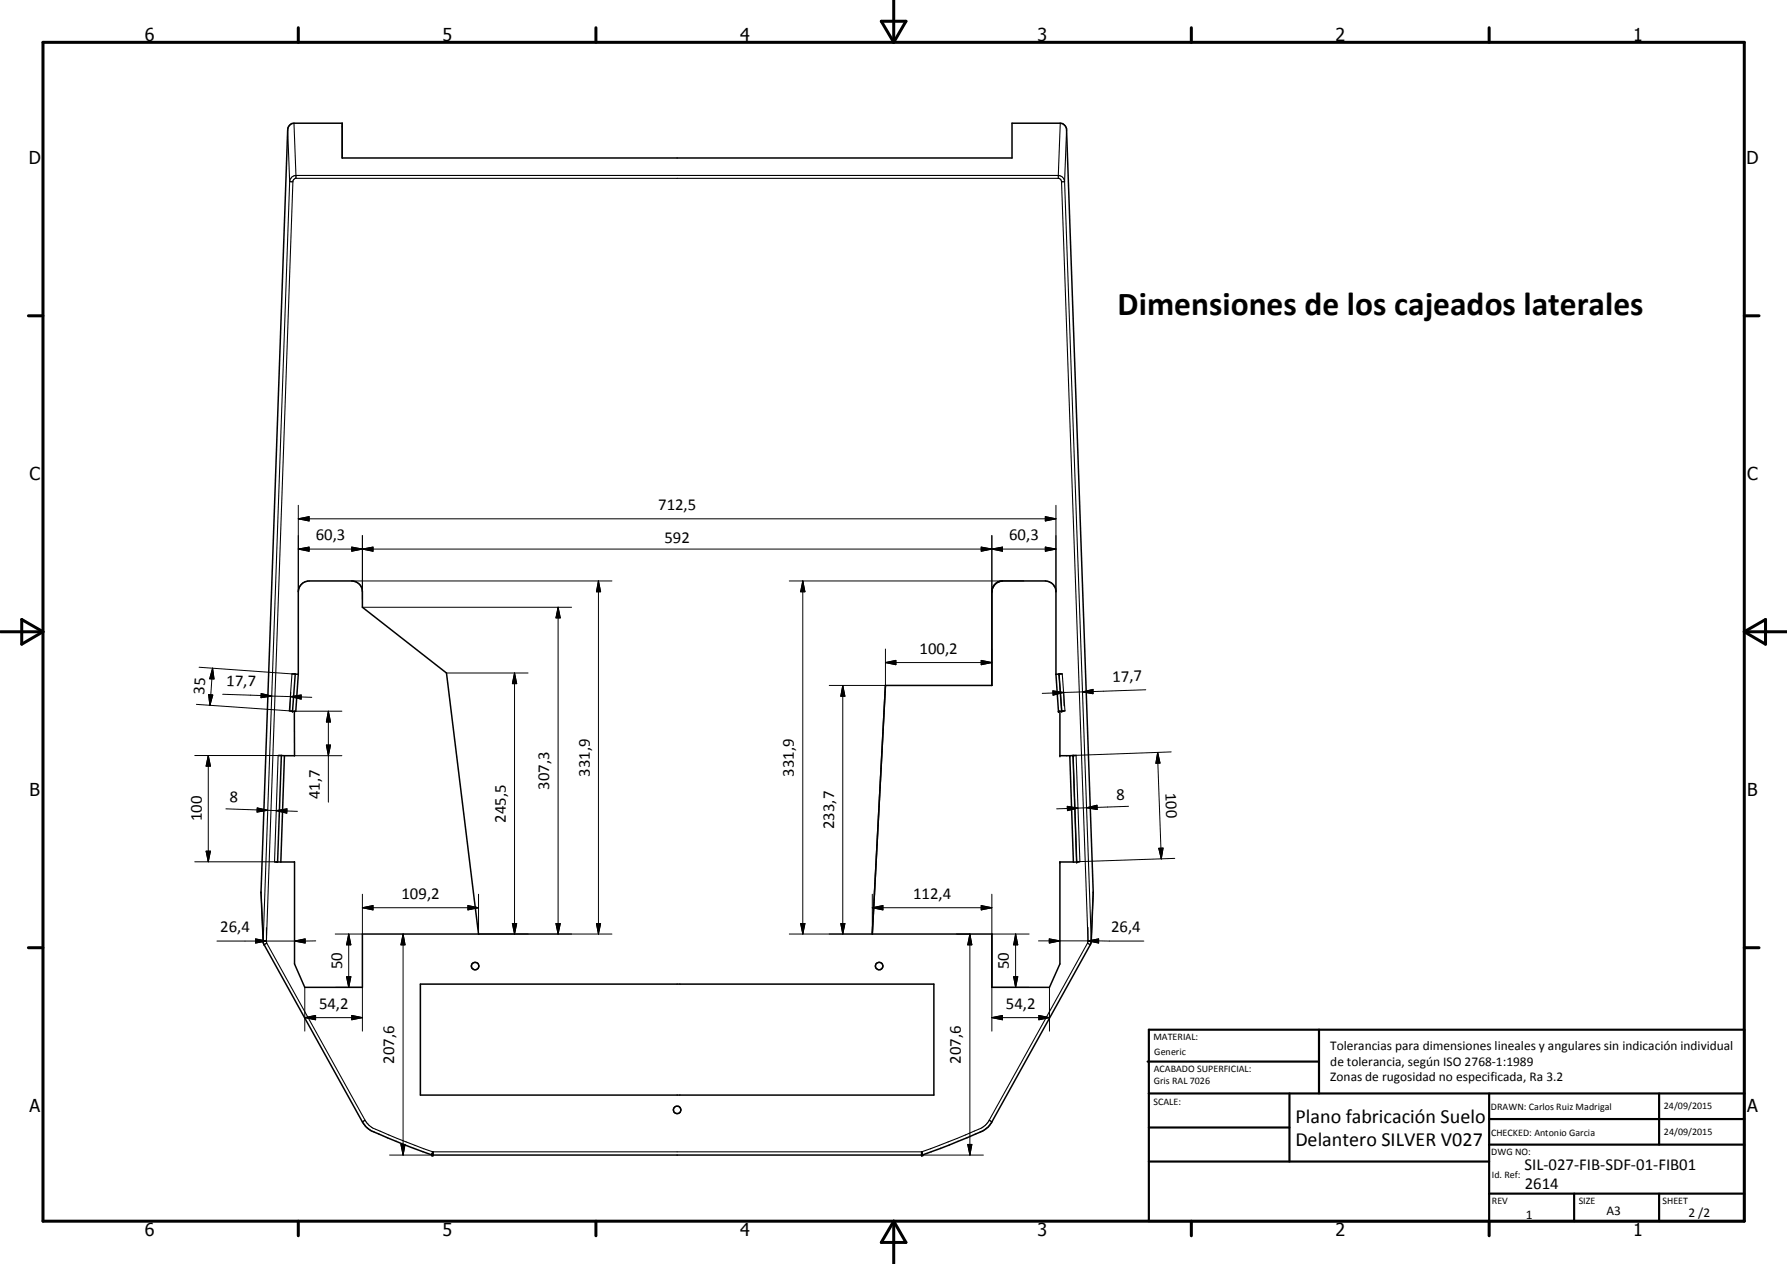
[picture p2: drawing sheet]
<svg xmlns="http://www.w3.org/2000/svg" width="420mm" height="297mm" viewBox="0 0 420 297" stroke-linecap="round" stroke-linejoin="round" font-family="sans-serif">
<g fill="#000">
<circle cx="249" cy="158.4" r=".18"/>
<circle cx="68.8" cy="167.1" r=".18"/>
<circle cx="248.9" cy="167.2" r=".18"/>
<circle cx="249.2" cy="177.6" r=".18"/>
<circle cx="249.6" cy="167.1" r=".18"/>
<circle cx="251.5" cy="177.6" r=".18"/>
<circle cx="252.3" cy="177.5" r=".18"/>
<circle cx="249.2" cy="202.6" r=".18"/>
<circle cx="253.1" cy="202.6" r=".18"/>
<circle cx="101.5" cy="271.4" r=".18"/>
<circle cx="101.8" cy="271.4" r=".18"/>
<circle cx="216.7" cy="271.4" r=".18"/>
<circle cx="216.9" cy="271.4" r=".18"/>
</g>
<g fill="none" stroke="#000" stroke-width=".35">
<path d="M68.7 158.4h.7M69.4 158.4l.7 .1M69.4 158.4l-.6 8.7M70.1 158.5v-19.4a2.59 2.59 0 0 1 2.6-2.6h10a2.52 2.52 0 0 1 2.5 2.6v3.6l19.8 15.5 7.5 61.3h-27.3v12.5h-13.5l-2.5-5.5v-23.9l-4.7-.1M70.1 158.5l-.6 8.7-.7-.1M248.3 158.5v-19.4a2.51 2.51 0 0 0-2.5-2.6h-10.1a2.59 2.59 0 0 0-2.5 2.6v22h-25l-3.1 58.4h28.1v12.5h13.5l2.5-5.5v-23.9h3.2M248.3 158.5l.6 8.7M249 158.4l-.7 .1M249 158.4l.6 8.7M249.8 158.4h-.8M65.4 177.5h.8M66.2 177.5l-.9 25.1"/>
<path d="M66.2 177.5l.7 .1M66.9 177.6l-.9 25M68 167l.8 .1M69.2 167.1v10.5h-2.3M248.9 167.2l.3-.1v10.5h2.3M249.6 167.1l-.7 .1M250.4 167l-.8 .1M251.5 177.6l.9 25h.7M252.3 177.5l.8 25.1M252.3 177.5l-.8 .1M253 177.5h-.7M253.9 202.5l-.8 .1"/>
<path d="M98.8 231.3h120.8v26h-120.8zM101.8 271.4h-.2a140.8 140.8 0 0 1-13.8-5.5 5.2 5.2 0 0 1-2.6-2.2l-23.3-42.2-.5-11.9 6.2-179a1.58 1.58 0 0 1 1.5-1.6h11.4v8.1h157.4v-8.1h11.4a1.58 1.58 0 0 1 1.5 1.6l6.2 179-.4 11.7-.2 .7-23.2 41.7a5.6 5.6 0 0 1-2.8 2.4l-7.2 3-6.5 2.3M101.8 271.4h114.9M101.8 270.7v.7M216.7 270.7v.7"/>
<circle cx="111.7" cy="227" r=".87"/>
<circle cx="206.7" cy="227" r=".88"/>
<circle cx="159.2" cy="260.8" r=".88"/>
</g>
<g fill="none" stroke="#000" stroke-width=".25">
<path d="M67.6 30.6l.5 12.1M69.1 29l.5 12.2M249.3 29l-.5 12.2M250.8 30.6l-.5 12.1M68.1 42.7h.8M68.1 42.7l-6.2 178.4M68.9 42.7l.2-.5 .3-.3h179.6l.5 .4 .1 .4M68.9 42.7l-6.3 178.4M69.6 41.2h179.2M69.6 41.2v.7M69.6 41.2a1.52 1.52 0 0 0-1.5 1.5M248.8 41.2v.7"/>
<path d="M248.8 41.2a1.52 1.52 0 0 1 1.5 1.5M249.6 42.7l6.2 178.4M250.3 42.7h-.7M250.3 42.7l6.3 178.4M233.2 139.1h.1M68.7 158.4l-.7 8.6M249 158.4l.6 8.7M249.8 158.4l.6 8.6M65.4 177.5l-.9 25M252.3 177.5l.8 25.1M253 177.5l.9 25M61.4 209.6l.5 11.5"/>
<path d="M257 209.6l-.4 11.5M61.9 221.1h.7M61.9 221.1v.2M62.1 222h.1M62.6 221.1l.1 .6M62.7 221.7l23.1 41.6M62.7 221.7l-.6 .3M255.7 221.7l-23.1 41.6M255.7 221.7l.6 .3M255.8 221.1l-.1 .6M255.8 221.1h.8M256.3 222h.1"/>
<path d="M256.6 221.1v.2M85.8 263.3a5.3 5.3 0 0 0 2 1.9l5.6 2.3 8.4 3.2M85.8 263.3l-.6 .4M101.5 271.4h.1M101.7 270.8l-.2 .6M101.7 270.8l-.1 .3M101.8 270.7h.1M101.8 270.7h114.9M101.8 270.7v.7M101.8 270.7l-.1 .1M216.7 270.7h.1M216.7 270.7v.7"/>
<path d="M216.7 270.7v.1M216.7 270.8l.2 .6M216.7 270.8l.2 .4M216.9 271.4h.1M232.6 263.3l-1.3 1.4a116.4 116.4 0 0 1-14.6 6M232.6 263.3l.6 .3M233.2 263.6v.1"/>
</g>
<g fill="none" stroke="#000" stroke-width=".71">
<path d="M10.1 9.9h400v277.1h-400zM70.1 6.5v3.4M140.1 6.5v3.4M207.2 5h5.8l-2.9 4.9zM210.1 0v9.9M280.1 6.5v3.4M350.1 6.5v3.4M6.7 74.2h3.4M410.1 74.2h3.5M.1 148.5h10M5.1 145.6l5 2.9-5 2.9zM410.1 148.5h10"/>
<path d="M410.1 148.5l5-2.9v5.8zM6.7 222.7h3.4M410.1 222.7h3.5M70.1 287v3.4M140.1 287v3.4M210.1 287v10M210.1 287l2.9 5h-5.8zM280.1 287v3.4M350.1 287v3.4"/>
</g>
<g fill="none" stroke="#000" stroke-width=".51">
<path d="M269.8 249.5h40.3M270.1 242h140v45h-140zM270.1 257h140M303.2 257v16M310.1 242v15M350.1 257v30M390.1 257v12M270.1 265h33.1M270.1 273h80M350.1 269h60M350.1 263h60M350.1 280.5h60"/>
<path d="M370.1 280.5v6.5M390.1 280.5v6.5"/>
</g>
<g fill="none" stroke="#000" stroke-width=".24">
<path d="M70.1 118.7v20.4M248.3 118.7v20.4M70.1 121.9l2.6-.5v1zM70.1 129l2.6-.4v.9zM70.1 121.9h178.2M70.1 129h178.2M82.7 128.6l2.5 .4-2.5 .5zM82.7 136.5h61.2M85.2 129l2.5-.4v.9zM85.2 125.9v15M140.7 136.5l.5 2.6h-1zM140.7 136.5v83"/>
<path d="M185.6 136.5h55.1M188.8 136.5l.5 2.6h-1.1zM188.8 136.5v83M230.7 128.6l2.5 .4-2.5 .5zM233.2 129l2.5-.4v.9zM233.2 125.9v13.2M245.8 121.4l2.5 .5-2.5 .5zM245.8 128.6l2.5 .4-2.5 .5zM46.8 156.8l21.9 1.6M50 157l.3 2.6-1-.1zM50 157l-.7 8.8M85.2 142.7h49.2"/>
<path d="M105 158.2h19.2M121 158.2l.5 2.5h-1zM121 158.2v61.3M131.2 142.7l.5 2.5h-1zM131.2 142.7v76.8M208.2 155.7l2.4-.5v1zM208.2 152.5v8.6h-13.2M208.2 155.7h25M230.7 155.2l2.5 .5-2.5 .5zM233.2 152.5v8.6M45.8 177.5h19.6M46.2 165.5l21.8 1.5"/>
<path d="M49 177.5l.5 2.5h-1zM49 177.5v25M49.1 163.2l.9 .1-.7 2.5zM52.4 163.2l11.5 .4M61.4 163l2.5 .6-2.5 .4zM63.9 163.6l4.4 .1M68.3 163.7l2.5-.4v1zM68.3 163.7l5 .2M68.4 162.7l-.2 4.2M69.2 167.1h11.2M69.2 177.6h11.2M76.7 175.1h1l-.5 2.5z"/>
<path d="M77.2 167.1l.5 2.6h-1zM77.2 167.1v21.4M198.2 161.1l.5 2.5h-1zM198.2 161.1v58.4M247.6 162.3l2.5 .4-2.5 .7zM250.1 162.7l-5 .2M250.1 162.7l.1 3.2M254.5 162.6l2.5-.6v1zM254.5 162.6l-4.4 .1M269.4 162.1l-14.9 .5M272.2 176.8l.5 2.5-.9 .1zM272.2 176.8l.8 25"/>
<path d="M275.4 176.7l-22.4 .8M53.1 190.1l9.8 .3M60.5 189.9l2.4 .5-2.5 .4zM62.9 190.4l2 .1M64.9 190.5l2.6-.4-.1 1zM64.9 190.5l5 .2M250.9 189.5l2.5 .4-2.4 .6zM253.4 189.9l-5 .2M255.5 189.8l2.4-.6 .1 1zM255.5 189.8l-2.1 .1M265.3 189.5l-9.8 .3M272.4 199.3h1.1l-.5 2.5z"/>
<path d="M45.8 202.5h18.7M48.5 200h1l-.5 2.5zM62.6 218v3.1M82 219.5l.5 2.5h-1zM82 219.5v12.5M85.2 213.3l2.5-.5v1zM85.2 210.1v9.4h-6.4M85.2 213.3h27.3M94.8 219.5l.4 2.5h-.9zM94.8 219.5v51.9M110 212.8l2.5 .5-2.5 .5zM112.5 210.1v9.4h31.4"/>
<path d="M120.5 217h1l-.5 2.5zM130.7 217h1l-.5 2.5zM140.2 217h1l-.5 2.5zM188.2 217h1.1l-.5 2.5zM197.7 217h1l-.5 2.5zM205.1 213.3l2.5-.5v1zM205.1 210.1v9.4h-19.5M205.1 213.3h28.1M224.9 219.5h3.1M228 219.5l.5 2.5h-1zM228 219.5v51.9M230.7 212.8l2.5 .5-2.5 .5z"/>
<path d="M233.2 210.1v9.4h8.8M238.8 219.5l.5 2.5h-1zM238.8 219.5v12.5M255.8 217.9v3.2M276.2 201.7l-22.3 .8M60.1 220.6l2.5 .5-2.5 .5zM69.2 221.1l2.5-.5v1zM71.7 239.1l2.5-.5v1zM71.7 239.1h13.5M71.7 232v10.3M74.2 221.1h-23.2M78.8 232h6.4v10.3"/>
<path d="M81.5 229.5h1l-.5 2.5zM82.7 238.6l2.5 .5-2.5 .5zM233.2 239.1l2.5-.5v1zM233.2 239.1h13.5M238.3 229.5h1l-.5 2.5zM242 232h-8.8v10.3M244.2 221.1h24.7M244.3 238.6l2.4 .5-2.4 .5zM246.7 220.6l2.5 .5-2.5 .5zM246.7 232v10.3M255.8 221.1l2.5-.5v1zM91.6 271.4h10.2"/>
<path d="M94.3 268.9h.9l-.4 2.5zM216.7 271.4h14.5M227.5 268.9h1l-.5 2.5z"/>
</g>
<g fill="#000">
<path d="M70.1 121.9l2.6-.5v1zM70.1 129l2.6-.4v.9zM82.7 128.6l2.5 .4-2.5 .5zM85.2 129l2.5-.4v.9zM140.7 136.5l.5 2.6h-1zM188.8 136.5l.5 2.6h-1.1zM230.7 128.6l2.5 .4-2.5 .5zM233.2 129l2.5-.4v.9zM245.8 121.4l2.5 .5-2.5 .5zM245.8 128.6l2.5 .4-2.5 .5zM50 157l.3 2.6-1-.1zM131.2 142.7l.5 2.5h-1z"/>
<path d="M208.2 155.7l2.4-.5v1zM230.7 155.2l2.5 .5-2.5 .5zM49.1 163.2l.9 .1-.7 2.5zM61.4 163l2.5 .6-2.5 .4zM68.3 163.7l2.5-.4v1zM76.7 175.1h1l-.5 2.5zM77.2 167.1l.5 2.6h-1zM121 158.2l.5 2.5h-1zM198.2 161.1l.5 2.5h-1zM247.6 162.3l2.5 .4-2.5 .7zM254.5 162.6l2.5-.6v1zM272.2 176.8l.5 2.5-.9 .1z"/>
<path d="M49 177.5l.5 2.5h-1zM60.5 189.9l2.4 .5-2.5 .4zM64.9 190.5l2.6-.4-.1 1zM250.9 189.5l2.5 .4-2.4 .6zM255.5 189.8l2.4-.6 .1 1zM272.4 199.3h1.1l-.5 2.5zM48.5 200h1l-.5 2.5zM85.2 213.3l2.5-.5v1zM110 212.8l2.5 .5-2.5 .5zM120.5 217h1l-.5 2.5zM130.7 217h1l-.5 2.5zM140.2 217h1l-.5 2.5z"/>
<path d="M188.2 217h1.1l-.5 2.5zM197.7 217h1l-.5 2.5zM205.1 213.3l2.5-.5v1zM230.7 212.8l2.5 .5-2.5 .5zM60.1 220.6l2.5 .5-2.5 .5zM69.2 221.1l2.5-.5v1zM71.7 239.1l2.5-.5v1zM81.5 229.5h1l-.5 2.5zM82 219.5l.5 2.5h-1zM82.7 238.6l2.5 .5-2.5 .5zM94.8 219.5l.4 2.5h-.9zM228 219.5l.5 2.5h-1z"/>
<path d="M233.2 239.1l2.5-.5v1zM238.3 229.5h1l-.5 2.5zM238.8 219.5l.5 2.5h-1zM244.3 238.6l2.4 .5-2.4 .5zM246.7 220.6l2.5 .5-2.5 .5zM255.8 221.1l2.5-.5v1zM94.3 268.9h.9l-.4 2.5zM227.5 268.9h1l-.5 2.5z"/>
</g>
<text font-size="7.9" x="262.8" y="74">Dimensiones de los cajeados laterales</text>
<g font-size="4.7">
<text x="304.6" y="263.9">Plano fabricación Suelo</text>
<text x="304.6" y="269.3">Delantero SILVER V027</text>
</g>
<g font-size="4.2">
<text x="34" y="9.6">6</text>
<text x="104" y="9.6">5</text>
<text x="174" y="9.6">4</text>
<text x="244" y="9.6">3</text>
<text x="314" y="9.6">2</text>
<text x="384" y="9.6">1</text>
<text x="6.8" y="38.7">D</text>
<text x="410.6" y="38.7">D</text>
<text x="7" y="112.9">C</text>
<text x="410.8" y="112.9">C</text>
<text x="7" y="187.1">B</text>
<text x="410.8" y="187.1">B</text>
<text x="7" y="261.4">A</text>
<text x="410.8" y="261.4">A</text>
<text x="34" y="290.4">6</text>
<text x="104" y="290.4">5</text>
<text x="174" y="290.4">4</text>
<text x="244" y="290.4">3</text>
<text x="314" y="290.4">2</text>
<text x="384" y="290.4">1</text>
</g>
<g font-size="3.9">
<text x="154.8" y="119.9">712,5</text>
<text x="74.2" y="127">60,3</text>
<text x="156.2" y="127.5">592</text>
<text x="237.3" y="127">60,3</text>
<text x="216.2" y="153.7">100,2</text>
<text x="53.2" y="161.1" transform="rotate(2 53.2 161.1)">17,7</text>
<text x="261.6" y="160.3" transform="rotate(-2 261.6 160.3)">17,7</text>
<text x="48" y="163.3" transform="rotate(-86 48 163.3)">35</text>
<text x="129.1" y="185.6" transform="rotate(-90 129.1 185.6)">307,3</text>
<text x="138.7" y="182.5" transform="rotate(-90 138.7 182.5)">331,9</text>
<text x="186.7" y="182.5" transform="rotate(-90 186.7 182.5)">331,9</text>
<text x="53.9" y="188.6" transform="rotate(2 53.9 188.6)">8</text>
<text x="75.2" y="187.7" transform="rotate(-90 75.2 187.7)">41,7</text>
<text x="262.5" y="188" transform="rotate(-2 262.5 188)">8</text>
<text x="274.1" y="186.3" transform="rotate(88 274.1 186.3)">100</text>
<text x="47.4" y="193" transform="rotate(-90 47.4 193)">100</text>
<text x="118.9" y="193.3" transform="rotate(-90 118.9 193.3)">245,5</text>
<text x="196.1" y="194.8" transform="rotate(-90 196.1 194.8)">233,7</text>
<text x="94.4" y="211.2">109,2</text>
<text x="214.7" y="211.2">112,4</text>
<text x="51.8" y="219.1">26,4</text>
<text x="261.2" y="219.1">26,4</text>
<text x="80.5" y="227.8" transform="rotate(-90 80.5 227.8)">50</text>
<text x="237.2" y="227.8" transform="rotate(-90 237.2 227.8)">50</text>
<text x="75" y="237.1">54,2</text>
<text x="236.5" y="237.1">54,2</text>
<text x="92.7" y="250" transform="rotate(-90 92.7 250)">207,6</text>
<text x="225.9" y="250" transform="rotate(-90 225.9 250)">207,6</text>
<text x="358.5" y="275">SIL-027-FIB-SDF-01-FIB01</text>
<text x="358.5" y="279.4">2614</text>
</g>
<g font-size="3.1">
<text x="312.7" y="246.8">Tolerancias para dimensiones lineales y angulares sin indicación individual</text>
<text x="312.7" y="250.4">de tolerancia, según ISO 2768-1:1989</text>
<text x="312.7" y="254">Zonas de rugosidad no especificada, Ra 3.2</text>
<text x="358.7" y="286.5">1</text>
<text x="377.7" y="285.6">A3</text>
<text x="397" y="285.9">2 /2</text>
</g>
<g font-size="2.4">
<text x="271.2" y="244.4">MATERIAL:</text>
<text x="271.3" y="252">ACABADO SUPERFICIAL:</text>
<text x="271.4" y="247.9">Generic</text>
<text x="271.3" y="254.6">Gris RAL 7026</text>
<text x="271.2" y="259.7">SCALE:</text>
<text x="350.6" y="260.8">DRAWN: Carlos Ruiz Madrigal</text>
<text x="391.2" y="260.6">24/09/2015</text>
<text x="350.6" y="267">CHECKED: Antonio Garcia</text>
<text x="391.2" y="266.7">24/09/2015</text>
<text x="350.6" y="271.4">DWG NO:</text>
<text x="350.8" y="276.9">Id. Ref:</text>
<text x="350.8" y="282.8">REV</text>
<text x="371.2" y="282.9">SIZE</text>
<text x="390.9" y="282.9">SHEET</text>
</g>
</svg>
